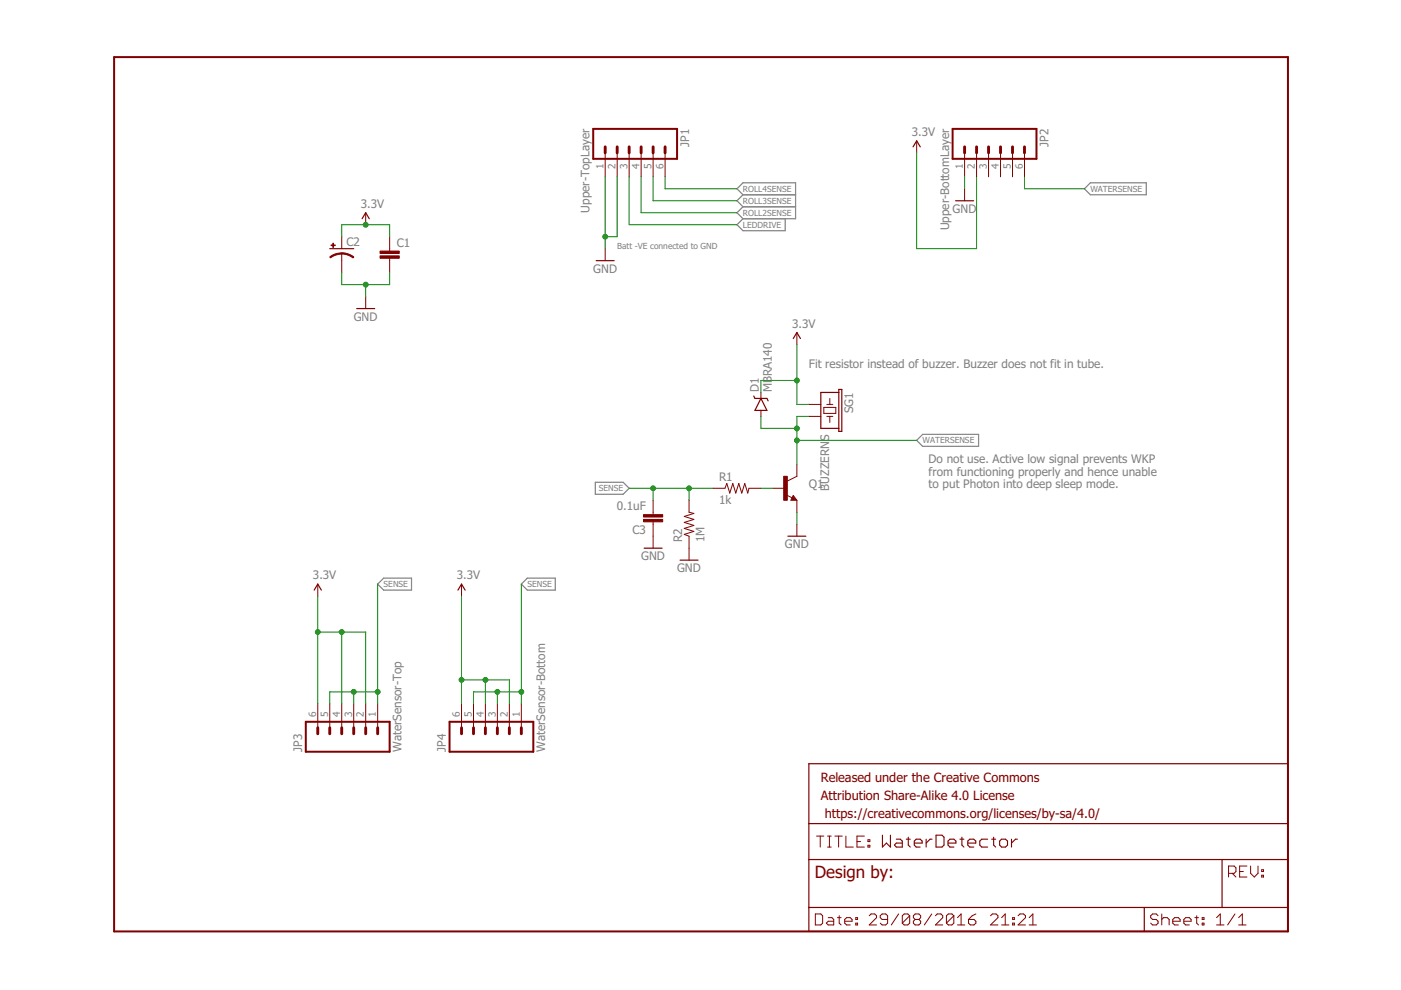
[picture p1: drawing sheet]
<svg xmlns="http://www.w3.org/2000/svg" width="297mm" height="210mm" viewBox="0 0 297 210" stroke-linecap="round" stroke-linejoin="round" font-family="sans-serif">
<path d="M157.5 41.3l-1.2-1.3 1.2-1.2h11.2v7.6h-11.2M157.5 41.3h11.2M157.5 41.3l-1.2 1.3 1.2 1.2M157.5 43.8h11.2M157.5 43.8l-1.2 1.3 1.2 1.3M157.5 46.4l-1.2 1.2 1.2 1.3h9v-2.5M229.9 40l1.3-1.2h11.8v2.5h-11.8zM194.4 93.4l1.2-1.3h11.9v2.5h-11.9zM126.2 102.3h5.9l1.3 1.2-1.3 1.3h-5.9zM80.1 123.8l1.2-1.2h5.9v2.5h-5.9zM111.8 122.6h5.9v2.5h-5.9l-1.3-1.3z" fill="none" stroke="#808080" stroke-width=".25"/>
<path d="M24.2 12.1h248.9v185.4h-248.9zM125.8 27.3h17.8v6.4h-17.8zM202 27.3h17.8v6.4h-17.8zM64.8 153h17.8v6.4h-17.8zM95.3 153h17.8v6.4h-17.8z" fill="none" stroke="#800000" stroke-width=".42"/>
<g fill="none" stroke="#800000" stroke-width=".25">
<path d="M193.6 31.1l.8-1.2 .7 1.2M69.9 52.7h5.1M76.8 46.4l.7-1.3 .8 1.3M126.4 55.3h3.8M202.6 42.6h3.8M75.6 65.4h3.8M168.2 71.8l.8-1.3 .7 1.3M159.8 84l.3 .5h2.5l.3 .5M161.3 84.5l1.3 2.5h-2.5zM177.8 83.2h-3.8v7.6h3.8M177.8 82.6h.7v8.9h-.7zM136.6 116.2h3.8"/>
<path d="M144.2 118.8h3.8M167 113.7h3.9M168.2 105.6l.1 .2h-.4l.3-.5 .5 .6h-.8M66.6 125.1l.8-1.3 .7 1.3M97.1 125.1l.8-1.3 .7 1.3M171.5 161.9h101.6v35.6h-101.6zM171.5 174.6h101.6M171.5 182.2h101.6M171.5 192.4h101.6M242.6 192.4v5.1M259.1 182.2v10.2"/>
</g>
<g fill="none" stroke="#800000" stroke-width=".21">
<path d="M128.3 32.4v5.1M130.9 32.4v5.1M133.4 32.4v5.1M135.9 32.4v5.1M138.5 32.4v5.1M141 32.4v5.1M194.4 29.9v2.5M204.5 32.4v5.1M207.1 32.4v5.1M209.6 32.4v5.1M212.1 32.4v5.1M214.7 32.4v5.1"/>
<path d="M217.2 32.4v5.1M72.5 50.2v2.5M72.5 53.7v4.1M77.5 45.1v2.5M82.6 50.2v3M82.6 54.8v3M128.3 52.7v2.6M204.5 40v2.6M77.5 62.9v2.5M169 70.5v2.5M161.3 83.2v1.3M161.3 87v1.3"/>
<path d="M169 98.4v2.6l-2.1 1M171.5 85.7h2.5M171.5 88.3h2.5M174.7 86.4h2.5v1.3h-2.5zM175.3 85.7h1.3M175.3 88.3h1.3M175.9 84.5v1.2M175.9 88.3v1.3M138.5 106.1v3M138.5 110.6v5.6M146.1 106.1v2.5l1 .3-2 .6 2 .6-2 .7 2 .6-2 .6 2 .7-2 .6 1 .4v5.1M151.2 103.5h2.5l.4-1 .6 2 .7-2 .6 2 .6-2 .7 2 .6-2 .6 2 .3-1h2.5"/>
<path d="M163.9 103.5h2.5M166.7 104.9l1.3 .7M168.2 105.1l.8 1h-1.3zM169 106.1v2.5M169 111.1v2.6M67.4 123.8v2.6M97.9 123.8v2.6M67.4 149.2v5.1M69.9 149.2v5.1M72.5 149.2v5.1M75 149.2v5.1M77.5 149.2v5.1"/>
<path d="M80.1 149.2v5.1M97.9 149.2v5.1M100.4 149.2v5.1M102.9 149.2v5.1M105.5 149.2v5.1M108 149.2v5.1M110.5 149.2v5.1M173.1 177.3h1.6M173.9 177.3v2.3M175.5 177.3h.7M175.5 179.6h.7M175.9 177.3v2.3"/>
<path d="M177 177.3h1.6M177.8 177.3v2.3M179.3 177.3v2.3h1.6M181.7 178.4h.8M183.3 177.3h-1.6v2.3h1.6M184 179.2h.4v.4h-.4zM184 178.1h.4v.3h-.4zM172.9 193.8h1.1l.4 .4v1.5l-.4 .4h-1.1zM175.6 194.6h.8l.4 .3v1.2h-1.2l-.4-.4 .4-.4h1.2M177.5 194.6h.8M177.9 194.2v1.5l.4 .4M179.1 195.3h1.6v-.4l-.4-.3h-.8l-.4 .3v.8l.4 .4h.8"/>
<path d="M181.4 195.7h.4v.4h-.4zM181.4 194.6h.4v.3h-.4zM184.3 194.2l.4-.4h.8l.3 .4v.4l-1.5 1.5h1.5M188.2 194.9h-1.2l-.4-.3v-.4l.4-.4h.8l.4 .4v1.5l-.4 .4h-.8l-.4-.4M190.5 193.8l-1.5 2.3M192.9 194.2v1.5l-.4 .4h-.8l-.4-.4M192.9 194.2l-.4-.4h-.8l-.4 .4v1.5M192.9 194.2l-1.6 1.5M194 194.9l-.3 .4v.4l.3 .4h.8l.4-.4v-.4l-.4-.4M194 194.9l-.3-.3v-.4l.3-.4h.8l.4 .4v.4l-.4 .3M194 194.9h.8M197.5 193.8l-1.5 2.3"/>
<path d="M198.3 194.2l.4-.4h.8l.4 .4v.4l-1.6 1.5h1.6M202.2 194.2v1.5l-.4 .4h-.7l-.4-.4M202.2 194.2l-.4-.4h-.7l-.4 .4v1.5M202.2 194.2l-1.5 1.5M203 196.1h1.6M203 194.6l.8-.8v2.3M205.3 194.9h1.2l.4 .4v.4l-.4 .4h-.8l-.4-.4zM206.9 193.8l-.8 .4-.8 .7M210 194.2l.4-.4h.8l.4 .4v.4l-1.6 1.5h1.6M212.4 196.1h1.5M212.4 194.6l.7-.8v2.3M214.7 195.7h.4v.4h-.4z"/>
<path d="M214.7 194.6h.4v.3h-.4zM215.9 194.2l.4-.4h.7l.4 .4v.4l-1.5 1.5h1.5M218.2 196.1h1.6M218.2 194.6l.8-.8v2.3M245.5 194.2l-.3-.4h-.8l-.4 .4v.4l.4 .3h.8l.3 .4v.4l-.3 .4h-.8l-.4-.4M246.3 194.9l.4-.3h.8l.4 .3v1.2M246.3 193.8v2.3M248.6 195.3h1.6v-.4l-.4-.3h-.8l-.4 .3v.8l.4 .4h.8M251 195.3h1.5v-.4l-.3-.3h-.8l-.4 .3v.8l.4 .4h.8M253.3 194.6h.8M253.7 194.2v1.5l.4 .4M254.9 195.7h.4v.4h-.4z"/>
<path d="M254.9 194.6h.4v.3h-.4zM257.9 196.1h1.6M257.9 194.6l.8-.8v2.3M260.5 185.2h1.2l.3-.4v-.8l-.3-.4h-1.2v2.3M261.3 185.2l.7 .7M261.8 193.8l-1.5 2.3M262.6 196.1h1.6M262.6 194.6l.8-.8v2.3M262.8 184.8h.8M264.4 183.6h-1.6v2.3h1.6M265.2 183.6v1.6l.7 .7 .8-.7v-1.6M267.5 185.6h.4v.3h-.4z"/>
<path d="M267.5 184.4h.4v.4h-.4z"/>
</g>
<g fill="none" stroke="#800000" stroke-width=".23">
<path d="M187.1 177.1v2.5l.8-.8 .9 .8v-2.5M190 177.9h.9l.4 .4v1.3h-1.3l-.4-.4 .4-.4h1.3M192.2 177.9h.8M192.6 177.5v1.7l.4 .4M193.8 178.8h1.7v-.5l-.4-.4h-.9l-.4 .4v.9l.4 .4h.9M196.4 177.9v1.7M197.6 177.9h-.4l-.8 .9M198.5 177.1h1.2l.5 .4v1.7l-.5 .4h-1.2zM201 178.8h1.7v-.5l-.5-.4h-.8l-.4 .4v.9l.4 .4h.8M203.5 177.9h.9M203.9 177.5v1.7l.5 .4M205.2 178.8h1.7v-.5l-.4-.4h-.9l-.4 .4v.9l.4 .4h.9"/>
<path d="M209.4 177.9h-1.2l-.5 .4v.9l.5 .4h1.2M210.2 177.9h.9M210.7 177.5v1.7l.4 .4M212.3 177.9h.9l.4 .4v.9l-.4 .4h-.9l-.4-.4v-.9zM214.5 177.9v1.7M215.7 177.9h-.4l-.8 .9"/>
</g>
<g fill="none" stroke="#800000" stroke-width=".61">
<path d="M128.3 31.1v1.3M130.9 31.1v1.3M133.4 31.1v1.3M135.9 31.1v1.3M138.5 31.1v1.3M141 31.1v1.3M204.5 31.1v1.3M207.1 31.1v1.3M209.6 31.1v1.3M212.1 31.1v1.3M214.7 31.1v1.3M217.2 31.1v1.3"/>
<path d="M67.4 154.3v1.3M69.9 154.3v1.3M72.5 154.3v1.3M75 154.3v1.3M77.5 154.3v1.3M80.1 154.3v1.3M97.9 154.3v1.3M100.4 154.3v1.3M102.9 154.3v1.3M105.5 154.3v1.3M108 154.3v1.3M110.5 154.3v1.3"/>
</g>
<g fill="#800000" stroke="#800000" stroke-width=".21">
<path d="M80.6 54.3h4v.5h-4z"/>
<path d="M80.6 53.2h4v.5h-4z"/>
<path d="M70.2 51.9h.9v.2h-.9z"/>
<path d="M70.6 51.6h.1v.9h-.1z"/>
<path d="M166.2 101h.7v5.1h-.7z"/>
<path d="M136.4 109.1h4.1v.5h-4.1z"/>
<path d="M136.4 110.1h4.1v.5h-4.1z"/>
</g>
<g fill="#800000" stroke="#800000" stroke-width=".21">
<path d="M72.5 53.6l1.3 .2 1.2 .7-.1 .2-.9-.5-1.5-.4z" fill-rule="evenodd"/>
<path d="M69.9 54.5l1.2-.7 1.4-.2v.3l-1.5 .3-.9 .5z" fill-rule="evenodd"/>
</g>
<g fill="none" stroke="#008000" stroke-width=".21">
<path d="M128.3 37.5v15.2M130.9 37.5v12.7h-2.6M133.4 37.5v10.1h22.9M135.9 37.5v7.6h20.4M138.5 37.5v5.1h17.8M141 37.5v2.5h15.3M194.4 32.4v20.3h12.7v-15.2M204.5 37.5v2.5M217.2 37.5v2.5h12.7M72.5 50.2v-2.6h10.1v2.6M72.5 57.8v2.5h10.1v-2.5M77.5 60.3v2.6"/>
<path d="M169 73v12.7h2.5M161.3 88.3v2.5h7.7M169 93.4h25.4M169 80.7h-7.7v2.5M171.5 88.3h-2.5v10.1M133.4 103.5h17.8M138.5 103.5v2.6M146.1 103.5v2.6M161.3 103.5h2.6M169 108.6v2.5M67.4 134h10.1v15.2M67.4 126.4v22.8"/>
<path d="M72.5 134v15.2M80.1 123.8v25.4M97.9 126.4v22.8M110.5 123.8v25.4M75 146.7v2.5M80.1 146.7h-10.2v2.5M97.9 144.1h10.1v5.1M102.9 144.1v5.1M105.5 146.7v2.5M110.5 146.7h-10.1v2.5"/>
</g>
<g fill="#008000" stroke="#008000" stroke-width=".21">
<circle cx="128.3" cy="50.2" r=".51"/>
<circle cx="77.5" cy="60.3" r=".51"/>
<circle cx="169" cy="90.8" r=".51"/>
<circle cx="169" cy="93.4" r=".51"/>
<circle cx="77.5" cy="47.6" r=".51"/>
<circle cx="169" cy="80.7" r=".51"/>
<circle cx="102.9" cy="144.1" r=".51"/>
<circle cx="97.9" cy="144.1" r=".51"/>
<circle cx="72.5" cy="134" r=".51"/>
<circle cx="67.4" cy="134" r=".51"/>
<circle cx="75" cy="146.7" r=".51"/>
<circle cx="80.1" cy="146.7" r=".51"/>
<circle cx="105.5" cy="146.7" r=".51"/>
<circle cx="110.5" cy="146.7" r=".51"/>
<circle cx="138.5" cy="103.5" r=".51"/>
<circle cx="146.1" cy="103.5" r=".51"/>
</g>
<text font-size="3.6" fill="#800000" x="172.8" y="186.1">Design by:</text>
<g font-size="2.7" fill="#800000">
<text x="174" y="165.7">Released under the Creative Commons</text>
<text x="174" y="169.6">Attribution Share-Alike 4.0 License</text>
<text x="174.9" y="173.4">https://creativecommons.org/licenses/by-sa/4.0/</text>
</g>
<g font-size="2.5" fill="#808080">
<text x="193.3" y="28.9">3.3V</text>
<text x="146.1" y="31.1" transform="rotate(-90 146.1 31.1)">JP1</text>
<text x="222.3" y="31.1" transform="rotate(-90 222.3 31.1)">JP2</text>
<text x="76.5" y="44.1">3.3V</text>
<text x="125" y="45.1" transform="rotate(-90 125 45.1)">Upper-TopLayer</text>
<text x="202" y="45.1">GND</text>
<text x="73.5" y="52.1">C2</text>
<text x="84.1" y="52.4">C1</text>
<text x="201.2" y="48.8" transform="rotate(-90 201.2 48.8)">Upper-BottomLayer</text>
<text x="125.8" y="57.8">GND</text>
<text x="75" y="68">GND</text>
<text x="167.9" y="69.5">3.3V</text>
<text x="160.9" y="83.2" transform="rotate(-90 160.9 83.2)">D1</text>
<text x="163.6" y="83.2" transform="rotate(-90 163.6 83.2)">MBRA140</text>
<text x="171.5" y="78.1">Fit resistor instead of buzzer. Buzzer does not fit in tube.</text>
<text x="180.9" y="87.6" transform="rotate(-90 180.9 87.6)">SG1</text>
<text x="196.9" y="98.2">Do not use. Active low signal prevents WKP</text>
<text x="196.9" y="100.9">from functioning properly and hence unable</text>
<text x="152.4" y="106.8">1k</text>
<text x="152.4" y="102">R1</text>
<text x="171.5" y="103.5">Q1</text>
<text x="175.8" y="104" transform="rotate(-90 175.8 104)">BUZZERNS</text>
<text x="196.9" y="103.5">to put Photon into deep sleep mode.</text>
<text x="130.8" y="108.2">0.1uF</text>
<text x="134.1" y="113.3">C3</text>
<text x="135.9" y="118.8">GND</text>
<text x="144.6" y="115" transform="rotate(-90 144.6 115)">R2</text>
<text x="149.4" y="115" transform="rotate(-90 149.4 115)">1M</text>
<text x="166.4" y="116.2">GND</text>
<text x="66.4" y="122.8">3.3V</text>
<text x="96.8" y="122.8">3.3V</text>
<text x="143.6" y="121.3">GND</text>
<text x="64.1" y="159.4" transform="rotate(-90 64.1 159.4)">JP3</text>
<text x="85.1" y="159.4" transform="rotate(-90 85.1 159.4)">WaterSensor-Top</text>
<text x="94.5" y="159.4" transform="rotate(-90 94.5 159.4)">JP4</text>
<text x="115.6" y="159.4" transform="rotate(-90 115.6 159.4)">WaterSensor-Bottom</text>
</g>
<g font-size="2.1" fill="#808080">
<text x="128" y="35.9" transform="rotate(-90 128 35.9)">1</text>
<text x="130.5" y="35.9" transform="rotate(-90 130.5 35.9)">2</text>
<text x="133" y="35.9" transform="rotate(-90 133 35.9)">3</text>
<text x="135.6" y="35.9" transform="rotate(-90 135.6 35.9)">4</text>
<text x="138.1" y="35.9" transform="rotate(-90 138.1 35.9)">5</text>
<text x="140.7" y="35.9" transform="rotate(-90 140.7 35.9)">6</text>
<text x="204.2" y="35.9" transform="rotate(-90 204.2 35.9)">1</text>
<text x="206.7" y="35.9" transform="rotate(-90 206.7 35.9)">2</text>
<text x="209.2" y="35.9" transform="rotate(-90 209.2 35.9)">3</text>
<text x="211.8" y="35.9" transform="rotate(-90 211.8 35.9)">4</text>
<text x="214.3" y="35.9" transform="rotate(-90 214.3 35.9)">5</text>
<text x="216.9" y="35.9" transform="rotate(-90 216.9 35.9)">6</text>
<text x="67" y="152" transform="rotate(-90 67 152)">6</text>
<text x="69.6" y="152" transform="rotate(-90 69.6 152)">5</text>
<text x="72.1" y="152" transform="rotate(-90 72.1 152)">4</text>
<text x="74.6" y="152" transform="rotate(-90 74.6 152)">3</text>
<text x="77.2" y="152" transform="rotate(-90 77.2 152)">2</text>
<text x="79.7" y="152" transform="rotate(-90 79.7 152)">1</text>
<text x="97.5" y="152" transform="rotate(-90 97.5 152)">6</text>
<text x="100" y="152" transform="rotate(-90 100 152)">5</text>
<text x="102.6" y="152" transform="rotate(-90 102.6 152)">4</text>
<text x="105.1" y="152" transform="rotate(-90 105.1 152)">3</text>
<text x="107.6" y="152" transform="rotate(-90 107.6 152)">2</text>
<text x="110.2" y="152" transform="rotate(-90 110.2 152)">1</text>
</g>
<g font-size="1.8" fill="#808080">
<text x="157.5" y="40.7">ROLL4SENSE</text>
<text x="231.2" y="40.7">WATERSENSE</text>
<text x="157.5" y="43.2">ROLL3SENSE</text>
<text x="157.5" y="45.7">ROLL2SENSE</text>
<text x="130.9" y="52.7">Batt -VE connected to GND</text>
<text x="157.5" y="48.3">LEDDRIVE</text>
<text x="195.6" y="94">WATERSENSE</text>
<text x="127" y="104.2">SENSE</text>
<text x="81.3" y="124.5">SENSE</text>
<text x="111.8" y="124.5">SENSE</text>
</g>
</svg>
